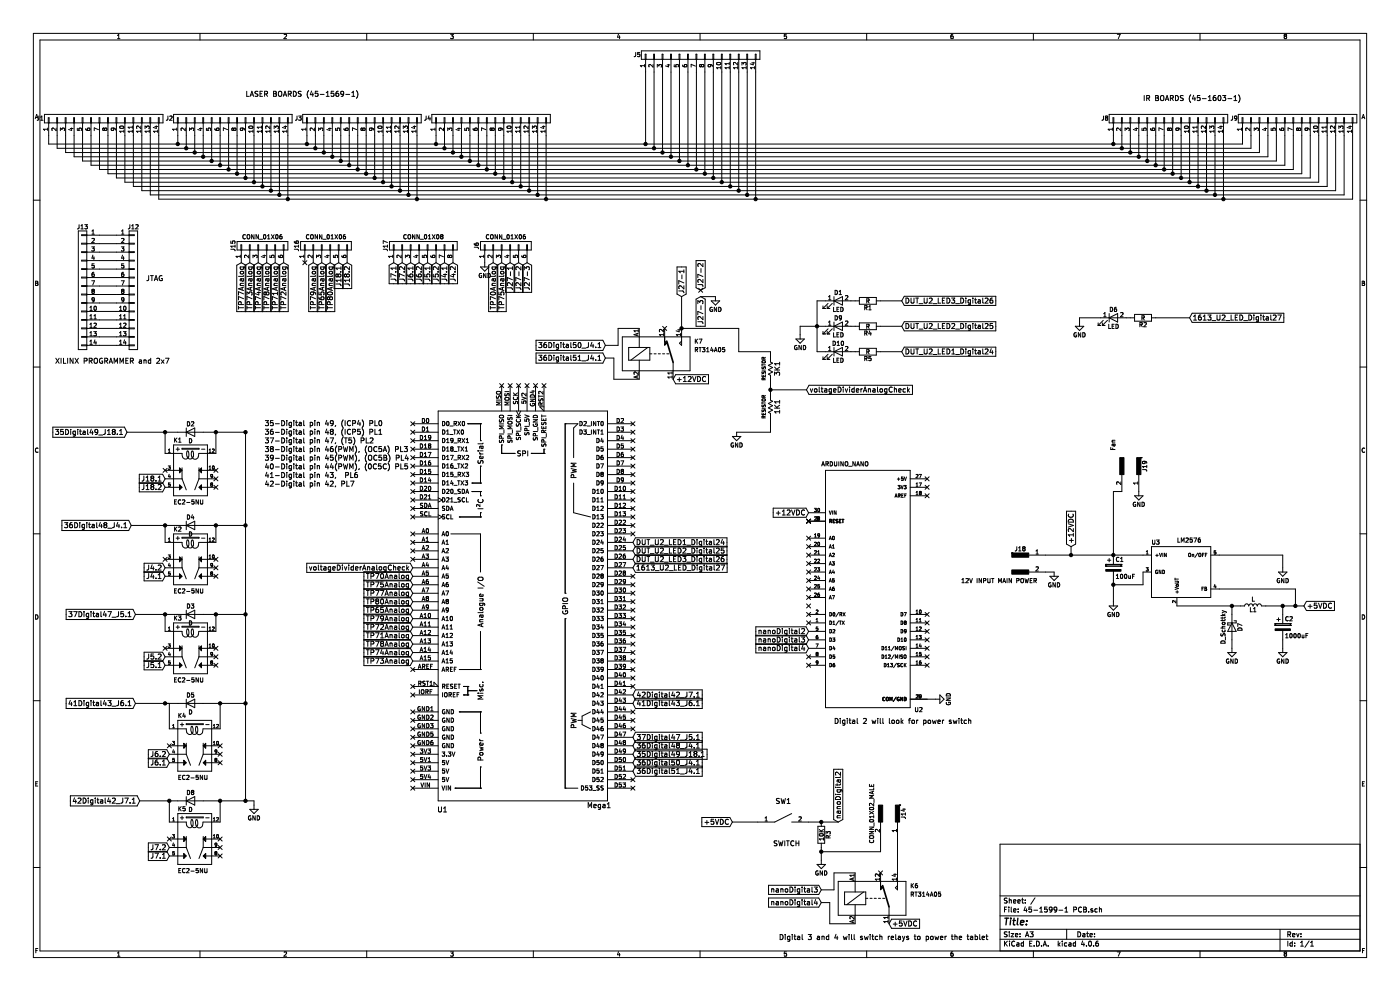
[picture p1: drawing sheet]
EESchema Schematic File Version 2
LIBS:power
LIBS:device
LIBS:transistors
LIBS:conn
LIBS:linear
LIBS:regul
LIBS:74xx
LIBS:cmos4000
LIBS:adc-dac
LIBS:memory
LIBS:xilinx
LIBS:microcontrollers
LIBS:dsp
LIBS:microchip
LIBS:analog_switches
LIBS:motorola
LIBS:texas
LIBS:intel
LIBS:audio
LIBS:interface
LIBS:digital-audio
LIBS:philips
LIBS:display
LIBS:cypress
LIBS:siliconi
LIBS:opto
LIBS:atmel
LIBS:contrib
LIBS:valves
LIBS:1w1700
LIBS:4n35_opto
LIBS:5V_buck
LIBS:24MHz
LIBS:74hc32
LIBS:0850bm14e0016
LIBS:2450BM14G0011
LIBS:18650-lipobattery
LIBS:adg733
LIBS:AMS1117-3V3
LIBS:antenna_2.4GHz
LIBS:cc1310_7x7
LIBS:cc1310_7x7_new
LIBS:cc2650
LIBS:cc2650_7x7
LIBS:cdd-11n
LIBS:cnt-rj45_10pin
LIBS:connectors
LIBS:cp2102
LIBS:crystal_24MHz
LIBS:crystal-new
LIBS:dd04cvsa-5_6_9_12v
LIBS:df08s1_bridge_rec-ic
LIBS:dm3at-sf-pej
LIBS:edge_sma
LIBS:esp-12e
LIBS:esp-32_wroom32_Exact
LIBS:esp-32_wroom32_rectangle
LIBS:fabdetails
LIBS:henlv_5v_2a
LIBS:henlv-ac220s3_3dcs-3w
LIBS:henlv-ac220s5dcs-3w
LIBS:HL6528-G
LIBS:hlw8012
LIBS:HM-10
LIBS:ic-cpu
LIBS:ic-io
LIBS:ic-misc
LIBS:ic-power
LIBS:inductor
LIBS:inductor_L
LIBS:JTAG
LIBS:L293DNE
LIBS:L293N
LIBS:lcd16x2_i2c
LIBS:logo
LIBS:lp5907_ldo_250ma
LIBS:ltr-303als
LIBS:mff2_embeded_sim
LIBS:mic29302
LIBS:mic35302
LIBS:Micro_USB_B
LIBS:mountinghole
LIBS:nlas5223
LIBS:opto-other
LIBS:passive
LIBS:PROBE
LIBS:prtr5v0u2x
LIBS:rfid_reader
LIBS:RFM_module
LIBS:samd20e18-au
LIBS:samd20gxxa-au
LIBS:samd21gxxa-au
LIBS:saml21gxxb-mu
LIBS:sfm-110-02-s-d-a-k-tr
LIBS:si7006
LIBS:sim_holder
LIBS:SIM800C
LIBS:simcardholder_shield
LIBS:simcom
LIBS:smf05c
LIBS:Songle_SRD-03VDC-SL-C
LIBS:sw_push_small_h
LIBS:switch_dpdt
LIBS:switch_spdt
LIBS:switches
LIBS:touchpad_single
LIBS:tps782
LIBS:TPS61021A
LIBS:tps63051
LIBS:TPS562201
LIBS:triac_board
LIBS:ttp224n-bsb
LIBS:txb0108
LIBS:usb_a_4_pins
LIBS:usb_a_male_pcb
LIBS:vbus053az
LIBS:via
LIBS:xbee
LIBS:arduino
LIBS:45-1599-1 PCB-cache
EELAYER 25 0
EELAYER END
$Descr A3 16535 11693
encoding utf-8
Sheet 1 1
Title ""
Date ""
Rev ""
Comp ""
Comment1 ""
Comment2 ""
Comment3 ""
Comment4 ""
$EndDescr
$Comp
L CONN_01X14 J1
U 1 1
P 1225 1400
F 0 "J1" V 1225 2150 50  0000 C CNN
F 1 "CONN_01X14" V 1325 1400 50  0001 C CNN
F 2 "Conn_02x07:2X8" H 1225 1400 50  0001 C CNN
F 3 "" H 1225 1400 50  0001 C CNN
	1    1225 1400
	0    -1   -1   0   
$EndComp
$Comp
L CONN_01X14 J2
U 1 1
P 2750 1400
F 0 "J2" V 2750 2150 50  0000 C CNN
F 1 "CONN_01X14" V 2850 1400 50  0001 C CNN
F 2 "Conn_02x07:2X8" H 2750 1400 50  0001 C CNN
F 3 "" H 2750 1400 50  0001 C CNN
	1    2750 1400
	0    -1   -1   0   
$EndComp
$Comp
L CONN_01X14 J3
U 1 1
P 4275 1400
F 0 "J3" V 4275 2150 50  0000 C CNN
F 1 "CONN_01X14" V 4375 1400 50  0001 C CNN
F 2 "Conn_02x07:2X8" H 4275 1400 50  0001 C CNN
F 3 "" H 4275 1400 50  0001 C CNN
	1    4275 1400
	0    -1   -1   0   
$EndComp
$Comp
L CONN_01X14 J4
U 1 1
P 5800 1400
F 0 "J4" V 5800 2150 50  0000 C CNN
F 1 "CONN_01X14" V 5900 1400 50  0001 C CNN
F 2 "Conn_02x07:2X8" H 5800 1400 50  0001 C CNN
F 3 "" H 5800 1400 50  0001 C CNN
	1    5800 1400
	0    -1   -1   0   
$EndComp
$Comp
L CONN_01X14 J5
U 1 1
P 8275 650
F 0 "J5" V 8275 1400 50  0000 C CNN
F 1 "CONN_01X14" V 8375 650 50  0001 C CNN
F 2 "Conn_02x07:2X8" H 8275 650 50  0001 C CNN
F 3 "" H 8275 650 50  0001 C CNN
	1    8275 650 
	0    -1   -1   0   
$EndComp
$Comp
L CONN_01X14 J8
U 1 1
P 13800 1400
F 0 "J8" V 13800 2150 50  0000 C CNN
F 1 "CONN_01X14" V 13900 1400 50  0001 C CNN
F 2 "Conn_02x07:2X8" H 13800 1400 50  0001 C CNN
F 3 "" H 13800 1400 50  0001 C CNN
	1    13800 1400
	0    -1   -1   0   
$EndComp
$Comp
L CONN_01X14 J9
U 1 1
P 15325 1400
F 0 "J9" V 15325 2150 50  0000 C CNN
F 1 "CONN_01X14" V 15425 1400 50  0001 C CNN
F 2 "Conn_02x07:2X8" H 15325 1400 50  0001 C CNN
F 3 "" H 15325 1400 50  0001 C CNN
	1    15325 1400
	0    -1   -1   0   
$EndComp
Text Notes 2900 1150 0    60   ~ 0
LASER BOARDS (45-1569-1)\n
$Comp
L CONN_01X14 J12
U 1 1
P 1575 3425
F 0 "J12" H 1575 4175 50  0000 C CNN
F 1 "CONN_01X14" V 1675 3425 50  0001 C CNN
F 2 "Conn_02x07:2X8" H 1575 3425 50  0001 C CNN
F 3 "" H 1575 3425 50  0001 C CNN
	1    1575 3425
	1    0    0    -1  
$EndComp
Text Notes 1725 3325 0    60   ~ 0
JTAG\n
$Comp
L CONN_01X14 J13
U 1 1
P 975 3425
F 0 "J13" H 975 4175 50  0000 C CNN
F 1 "CONN_01X14" V 1075 3425 50  0001 C CNN
F 2 "Connector_PinSocket_2.00mm:PinSocket_2x07_P2.00mm_Vertical_SMD" H 975 3425 50  0001 C CNN
F 3 "" H 975 3425 50  0001 C CNN
	1    975  3425
	-1   0    0    -1  
$EndComp
$Comp
L CONN_01X06 J15
U 1 1
P 3100 2900
F 0 "J15" H 3100 3250 50  0000 C CNN
F 1 "CONN_01X06" V 3200 2900 50  0000 C CNN
F 2 "2x3:2X8" H 3100 2900 50  0001 C CNN
F 3 "" H 3100 2900 50  0001 C CNN
	1    3100 2900
	0    -1   -1   0   
$EndComp
$Comp
L CONN_01X06 J16
U 1 1
P 3850 2900
F 0 "J16" H 3850 3250 50  0000 C CNN
F 1 "CONN_01X06" V 3950 2900 50  0000 C CNN
F 2 "2x3:2X8" H 3850 2900 50  0001 C CNN
F 3 "" H 3850 2900 50  0001 C CNN
	1    3850 2900
	0    -1   -1   0   
$EndComp
$Comp
L CONN_01X08 J17
U 1 1
P 5000 2900
F 0 "J17" H 5000 3350 50  0000 C CNN
F 1 "CONN_01X08" V 5100 2900 50  0000 C CNN
F 2 "2x4:2X8" H 5000 2900 50  0001 C CNN
F 3 "" H 5000 2900 50  0001 C CNN
	1    5000 2900
	0    -1   -1   0   
$EndComp
$Comp
L EC2-5NU K2
U 1 1
P 2250 6600
F 0 "K2" H 2050 6930 50  0000 L BNN
F 1 "EC2-5NU" H 2050 6200 50  0000 L BNN
F 2 "EC2-5NU:RELAY_EC2-5NU" H 2250 6600 50  0001 L BNN
F 3 "Manufacturer recommendations" H 2250 6600 50  0001 L BNN
F 4 "9.4mm" H 2250 6600 50  0001 L BNN "Field4"
F 5 "Kemet" H 2250 6600 50  0001 L BNN "Field5"
F 6 "8/8/2017" H 2250 6600 50  0001 L BNN "Field6"
	1    2250 6600
	1    0    0    -1  
$EndComp
$Comp
L EC2-5NU K4
U 1 1
P 2300 8800
F 0 "K4" H 2100 9130 50  0000 L BNN
F 1 "EC2-5NU" H 2100 8400 50  0000 L BNN
F 2 "EC2-5NU:RELAY_EC2-5NU" H 2300 8800 50  0001 L BNN
F 3 "Manufacturer recommendations" H 2300 8800 50  0001 L BNN
F 4 "9.4mm" H 2300 8800 50  0001 L BNN "Field4"
F 5 "Kemet" H 2300 8800 50  0001 L BNN "Field5"
F 6 "8/8/2017" H 2300 8800 50  0001 L BNN "Field6"
	1    2300 8800
	1    0    0    -1  
$EndComp
$Comp
L EC2-5NU K1
U 1 1
P 2250 5550
F 0 "K1" H 2050 5880 50  0000 L BNN
F 1 "EC2-5NU" H 2050 5150 50  0000 L BNN
F 2 "EC2-5NU:RELAY_EC2-5NU" H 2250 5550 50  0001 L BNN
F 3 "Manufacturer recommendations" H 2250 5550 50  0001 L BNN
F 4 "9.4mm" H 2250 5550 50  0001 L BNN "Field4"
F 5 "Kemet" H 2250 5550 50  0001 L BNN "Field5"
F 6 "8/8/2017" H 2250 5550 50  0001 L BNN "Field6"
	1    2250 5550
	1    0    0    -1  
$EndComp
$Comp
L EC2-5NU K3
U 1 1
P 2250 7650
F 0 "K3" H 2050 7980 50  0000 L BNN
F 1 "EC2-5NU" H 2050 7250 50  0000 L BNN
F 2 "EC2-5NU:RELAY_EC2-5NU" H 2250 7650 50  0001 L BNN
F 3 "Manufacturer recommendations" H 2250 7650 50  0001 L BNN
F 4 "9.4mm" H 2250 7650 50  0001 L BNN "Field4"
F 5 "Kemet" H 2250 7650 50  0001 L BNN "Field5"
F 6 "8/8/2017" H 2250 7650 50  0001 L BNN "Field6"
	1    2250 7650
	1    0    0    -1  
$EndComp
$Comp
L EC2-5NU K5
U 1 1
P 2300 9900
F 0 "K5" H 2100 10230 50  0000 L BNN
F 1 "EC2-5NU" H 2100 9500 50  0000 L BNN
F 2 "EC2-5NU:RELAY_EC2-5NU" H 2300 9900 50  0001 L BNN
F 3 "Manufacturer recommendations" H 2300 9900 50  0001 L BNN
F 4 "9.4mm" H 2300 9900 50  0001 L BNN "Field4"
F 5 "Kemet" H 2300 9900 50  0001 L BNN "Field5"
F 6 "8/8/2017" H 2300 9900 50  0001 L BNN "Field6"
	1    2300 9900
	1    0    0    -1  
$EndComp
$Comp
L ARDUINO_NANO U2
U 1 1
P 10250 6950
F 0 "U2" H 10800 5500 50  0000 L BNN
F 1 "ARDUINO_NANO" H 9700 8400 50  0000 L BNN
F 2 "ARDUINO_NANO:SHIELD_ARDUINO_NANO" H 10250 6950 50  0001 L BNN
F 3 "Manufacturer Recommendations" H 10250 6950 50  0001 L BNN
F 4 "ARDUINO" H 10250 6950 50  0001 L BNN "Field4"
	1    10250 6950
	1    0    0    -1  
$EndComp
$Comp
L LED D1
U 1 1
P 9900 3550
F 0 "D1" H 9900 3650 50  0000 C CNN
F 1 "LED" H 9900 3450 50  0000 C CNN
F 2 "LEDs:LED_D5.0mm_FlatTop" H 9900 3550 50  0001 C CNN
F 3 "" H 9900 3550 50  0001 C CNN
	1    9900 3550
	1    0    0    -1  
$EndComp
$Comp
L LED D6
U 1 1
P 13150 3750
F 0 "D6" H 13150 3850 50  0000 C CNN
F 1 "LED" H 13150 3650 50  0000 C CNN
F 2 "LEDs:LED_D5.0mm_FlatTop" H 13150 3750 50  0001 C CNN
F 3 "" H 13150 3750 50  0001 C CNN
	1    13150 3750
	1    0    0    -1  
$EndComp
$Comp
L R R2
U 1 1
P 13500 3750
F 0 "R2" V 13580 3750 50  0000 C CNN
F 1 "R" V 13500 3750 50  0000 C CNN
F 2 "Resistor_THT:R_Axial_DIN0207_L6.3mm_D2.5mm_P15.24mm_Horizontal" V 13430 3750 50  0001 C CNN
F 3 "" H 13500 3750 50  0001 C CNN
	1    13500 3750
	0    1    1    0   
$EndComp
$Comp
L R R1
U 1 1
P 10250 3550
F 0 "R1" V 10330 3550 50  0000 C CNN
F 1 "R" V 10250 3550 50  0000 C CNN
F 2 "Resistor_THT:R_Axial_DIN0207_L6.3mm_D2.5mm_P15.24mm_Horizontal" V 10180 3550 50  0001 C CNN
F 3 "" H 10250 3550 50  0001 C CNN
	1    10250 3550
	0    1    1    0   
$EndComp
Text GLabel 1950 5650 0    60   Input ~ 0
J18.1
Text GLabel 1950 5750 0    60   Input ~ 0
J18.2
Text GLabel 4650 3100 3    60   Input ~ 0
J7.1
Text GLabel 4750 3100 3    60   Input ~ 0
J7.2
Text GLabel 4850 3100 3    60   Input ~ 0
J6.1
Text GLabel 4950 3100 3    60   Input ~ 0
J6.2
Text GLabel 5050 3100 3    60   Input ~ 0
J5.1
Text GLabel 5150 3100 3    60   Input ~ 0
J5.2
Text GLabel 5250 3100 3    60   Input ~ 0
J4.1
Text GLabel 5350 3100 3    60   Input ~ 0
J4.2
Text GLabel 4000 3100 3    60   Input ~ 0
J18.1
Text GLabel 4100 3100 3    60   Input ~ 0
J18.2
Text GLabel 3350 3100 3    60   Input ~ 0
TP72Analog
Text GLabel 3250 3100 3    60   Input ~ 0
TP71Analog
Text GLabel 3050 3100 3    60   Input ~ 0
TP74Analog
Text GLabel 3150 3100 3    60   Input ~ 0
TP78Analog
Text GLabel 2850 3100 3    60   Input ~ 0
TP77Analog
Text GLabel 2950 3100 3    60   Input ~ 0
TP73Analog
Text GLabel 3700 3100 3    60   Input ~ 0
TP79Analog
Text GLabel 3800 3100 3    60   Input ~ 0
TP65Analog
Text GLabel 3900 3100 3    60   Input ~ 0
TP80Analog
Text GLabel 4875 7400 0    60   Input ~ 0
TP72Analog
Text GLabel 4875 7500 0    60   Input ~ 0
TP71Analog
Text GLabel 4875 7700 0    60   Input ~ 0
TP74Analog
Text GLabel 4875 7600 0    60   Input ~ 0
TP78Analog
Text GLabel 4875 7000 0    60   Input ~ 0
TP77Analog
Text GLabel 4875 7800 0    60   Input ~ 0
TP73Analog
Text GLabel 4875 7300 0    60   Input ~ 0
TP79Analog
Text GLabel 4875 7200 0    60   Input ~ 0
TP65Analog
Text GLabel 4875 7100 0    60   Input ~ 0
TP80Analog
Text GLabel 2000 10100 0    60   Input ~ 0
J7.1
Text GLabel 2000 10000 0    60   Input ~ 0
J7.2
Text GLabel 2000 9000 0    60   Input ~ 0
J6.1
Text GLabel 2000 8900 0    60   Input ~ 0
J6.2
Text GLabel 1950 7850 0    60   Input ~ 0
J5.1
Text GLabel 1950 7750 0    60   Input ~ 0
J5.2
Text GLabel 1950 6800 0    60   Input ~ 0
J4.1
Text GLabel 1950 6700 0    60   Input ~ 0
J4.2
$Comp
L LM2576 U3
U 1 1
P 13900 6750
F 0 "U3" H 13600 7076 50  0000 L BNN
F 1 "LM2576" H 13900 7100 50  0000 L BNN
F 2 "TO_SOT_Packages_THT:TO-220-5_Horizontal" H 13900 6750 60  0001 C CNN
F 3 "" H 13900 6750 60  0001 C CNN
	1    13900 6750
	1    0    0    -1  
$EndComp
$Comp
L RT314A05 K6
U 1 1
P 10300 10600
F 0 "K6" H 10750 10750 50  0000 L CNN
F 1 "RT314A05" H 10750 10650 50  0000 L CNN
F 2 "Relays_THT:Relay_SPDT_Schrack-RT1-16A-FormC_RM5mm" H 11850 10550 50  0001 C CNN
F 3 "" H 10300 10600 50  0001 C CNN
	1    10300 10600
	1    0    0    -1  
$EndComp
Text GLabel 12650 6450 1    60   Input ~ 0
+12VDC
$Comp
L CP C1
U 1 1
P 13150 6700
F 0 "C1" H 13175 6800 50  0000 L CNN
F 1 "100uF" H 13175 6600 50  0000 L CNN
F 2 "Capacitor_THT:CP_Radial_D6.3mm_P2.50mm" H 13188 6550 50  0001 C CNN
F 3 "" H 13150 6700 50  0001 C CNN
	1    13150 6700
	1    0    0    -1  
$EndComp
$Comp
L GND #PWR01
U 1 1
P 13150 7100
F 0 "#PWR01" H 13150 6850 50  0001 C CNN
F 1 "GND" H 13150 6950 50  0000 C CNN
F 2 "" H 13150 7100 50  0001 C CNN
F 3 "" H 13150 7100 50  0001 C CNN
	1    13150 7100
	1    0    0    -1  
$EndComp
$Comp
L CP C2
U 1 1
P 15150 7400
F 0 "C2" H 15175 7500 50  0000 L CNN
F 1 "1000uF" H 15175 7300 50  0000 L CNN
F 2 "Capacitor_THT:CP_Radial_D6.3mm_P2.50mm" H 15188 7250 50  0001 C CNN
F 3 "" H 15150 7400 50  0001 C CNN
	1    15150 7400
	1    0    0    -1  
$EndComp
$Comp
L GND #PWR02
U 1 1
P 15150 6700
F 0 "#PWR02" H 15150 6450 50  0001 C CNN
F 1 "GND" H 15150 6550 50  0000 C CNN
F 2 "" H 15150 6700 50  0001 C CNN
F 3 "" H 15150 6700 50  0001 C CNN
	1    15150 6700
	1    0    0    -1  
$EndComp
$Comp
L GND #PWR03
U 1 1
P 15150 7650
F 0 "#PWR03" H 15150 7400 50  0001 C CNN
F 1 "GND" H 15150 7500 50  0000 C CNN
F 2 "" H 15150 7650 50  0001 C CNN
F 3 "" H 15150 7650 50  0001 C CNN
	1    15150 7650
	1    0    0    -1  
$EndComp
$Comp
L L L1
U 1 1
P 14800 7150
F 0 "L1" V 14750 7150 50  0000 C CNN
F 1 "L" V 14875 7150 50  0000 C CNN
F 2 "Inductor_THT:L_Axial_L5.3mm_D2.2mm_P2.54mm_Vertical_Vishay_IM-1" H 14800 7150 50  0001 C CNN
F 3 "" H 14800 7150 50  0001 C CNN
	1    14800 7150
	0    -1   -1   0   
$EndComp
Text GLabel 15400 7150 2    60   Input ~ 0
+5VDC
$Comp
L D_Schottky D7
U 1 1
P 14550 7400
F 0 "D7" H 14550 7500 50  0000 C CNN
F 1 "D_Schottky" H 14550 7300 50  0000 C CNN
F 2 "Diode_THT:D_5W_P10.16mm_Horizontal" H 14550 7400 50  0001 C CNN
F 3 "" H 14550 7400 50  0001 C CNN
	1    14550 7400
	0    1    1    0   
$EndComp
$Comp
L GND #PWR04
U 1 1
P 14550 7650
F 0 "#PWR04" H 14550 7400 50  0001 C CNN
F 1 "GND" H 14550 7500 50  0000 C CNN
F 2 "" H 14550 7650 50  0001 C CNN
F 3 "" H 14550 7650 50  0001 C CNN
	1    14550 7650
	1    0    0    -1  
$EndComp
Text GLabel 9900 9700 1    60   Input ~ 0
nanoDigital2
Text GLabel 9550 7450 0    60   Input ~ 0
nanoDigital2
Text GLabel 8650 9700 0    60   Input ~ 0
+5VDC
Text GLabel 9550 6050 0    60   Input ~ 0
+12VDC
NoConn ~ 10950 5750
NoConn ~ 10950 5650
NoConn ~ 2550 7650
NoConn ~ 2550 7750
NoConn ~ 2550 7850
NoConn ~ 1950 7650
NoConn ~ 2000 8800
NoConn ~ 2600 8800
NoConn ~ 2600 8900
NoConn ~ 2600 9000
NoConn ~ 2000 9900
NoConn ~ 2600 9900
NoConn ~ 2600 10000
NoConn ~ 2600 10100
NoConn ~ 1950 6600
NoConn ~ 2550 6600
NoConn ~ 2550 6700
NoConn ~ 2550 6800
NoConn ~ 1950 5550
NoConn ~ 2550 5550
NoConn ~ 2550 5650
NoConn ~ 2550 5750
$Comp
L GND #PWR05
U 1 1
P 12450 6750
F 0 "#PWR05" H 12450 6500 50  0001 C CNN
F 1 "GND" H 12450 6600 50  0000 C CNN
F 2 "" H 12450 6750 50  0001 C CNN
F 3 "" H 12450 6750 50  0001 C CNN
	1    12450 6750
	1    0    0    -1  
$EndComp
$Comp
L D D3
U 1 1
P 2250 7250
F 0 "D3" H 2250 7350 50  0000 C CNN
F 1 "D" H 2250 7150 50  0000 C CNN
F 2 "Diode_THT:D_A-405_P10.16mm_Horizontal" H 2250 7250 50  0001 C CNN
F 3 "" H 2250 7250 50  0001 C CNN
	1    2250 7250
	1    0    0    -1  
$EndComp
$Comp
L SWITCH SW1
U 1 1
P 9250 9700
F 0 "SW1" H 9250 9950 60  0000 C CNN
F 1 "SWITCH" H 9290 9450 59  0000 C CNN
F 2 "Connector_PinSocket_2.54mm:PinSocket_1x02_P2.54mm_Vertical" H 9250 9700 60  0001 C CNN
F 3 "" H 9250 9700 60  0001 C CNN
	1    9250 9700
	1    0    0    -1  
$EndComp
$Comp
L R R3
U 1 1
P 9700 9850
F 0 "R3" V 9780 9850 50  0000 C CNN
F 1 "10K" V 9700 9850 50  0000 C CNN
F 2 "Resistor_THT:R_Axial_DIN0207_L6.3mm_D2.5mm_P15.24mm_Horizontal" V 9630 9850 50  0001 C CNN
F 3 "" H 9700 9850 50  0001 C CNN
	1    9700 9850
	1    0    0    -1  
$EndComp
$Comp
L GND #PWR06
U 1 1
P 9700 10150
F 0 "#PWR06" H 9700 9900 50  0001 C CNN
F 1 "GND" H 9700 10000 50  0000 C CNN
F 2 "" H 9700 10150 50  0001 C CNN
F 3 "" H 9700 10150 50  0001 C CNN
	1    9700 10150
	1    0    0    -1  
$EndComp
$Comp
L CONN_01X02_MALE J14
U 1 1
P 10500 9600
F 0 "J14" H 10500 9775 50  0000 C CNN
F 1 "CONN_01X02_MALE" H 10500 9400 50  0000 C CNN
F 2 "Connector_PinHeader_2.00mm:PinHeader_1x02_P2.00mm_Vertical" H 10500 9700 50  0001 C CNN
F 3 "" H 10500 9700 50  0001 C CNN
	1    10500 9600
	0    1    1    0   
$EndComp
Text GLabel 9700 10500 0    60   Input ~ 0
nanoDigital3
Text GLabel 9700 10650 0    60   Input ~ 0
nanoDigital4
$Comp
L GND #PWR07
U 1 1
P 11050 8250
F 0 "#PWR07" H 11050 8000 50  0001 C CNN
F 1 "GND" H 11050 8100 50  0000 C CNN
F 2 "" H 11050 8250 50  0001 C CNN
F 3 "" H 11050 8250 50  0001 C CNN
	1    11050 8250
	0    -1   -1   0   
$EndComp
Text GLabel 9550 7550 0    60   Input ~ 0
nanoDigital3
Text GLabel 9550 7650 0    60   Input ~ 0
nanoDigital4
$Comp
L CONN_01X02_MALE J18
U 1 1
P 12050 6650
F 0 "J18" H 12050 6825 50  0000 C CNN
F 1 "12V INPUT MAIN POWER" H 11800 6450 50  0000 C CNN
F 2 "Connector_PinSocket_2.54mm:PinSocket_1x02_P2.54mm_Vertical" H 12050 6750 50  0001 C CNN
F 3 "" H 12050 6750 50  0001 C CNN
	1    12050 6650
	1    0    0    -1  
$EndComp
Text Notes 9850 8550 0    60   ~ 0
Digital 2 will look for power switch\n
Text Notes 9200 11100 0    60   ~ 0
Digital 3 and 4 will switch relays to power the tablet\n
$Comp
L D D5
U 1 1
P 2250 8300
F 0 "D5" H 2250 8400 50  0000 C CNN
F 1 "D" H 2250 8200 50  0000 C CNN
F 2 "Diode_THT:D_A-405_P10.16mm_Horizontal" H 2250 8300 50  0001 C CNN
F 3 "" H 2250 8300 50  0001 C CNN
	1    2250 8300
	1    0    0    -1  
$EndComp
$Comp
L D D8
U 1 1
P 2250 9450
F 0 "D8" H 2250 9550 50  0000 C CNN
F 1 "D" H 2250 9350 50  0000 C CNN
F 2 "Diode_THT:D_A-405_P10.16mm_Horizontal" H 2250 9450 50  0001 C CNN
F 3 "" H 2250 9450 50  0001 C CNN
	1    2250 9450
	1    0    0    -1  
$EndComp
$Comp
L D D4
U 1 1
P 2250 6200
F 0 "D4" H 2250 6300 50  0000 C CNN
F 1 "D" H 2250 6100 50  0000 C CNN
F 2 "Diode_THT:D_A-405_P10.16mm_Horizontal" H 2250 6200 50  0001 C CNN
F 3 "" H 2250 6200 50  0001 C CNN
	1    2250 6200
	1    0    0    -1  
$EndComp
$Comp
L D D2
U 1 1
P 2250 5100
F 0 "D2" H 2250 5200 50  0000 C CNN
F 1 "D" H 2250 5000 50  0000 C CNN
F 2 "Diode_THT:D_A-405_P10.16mm_Horizontal" H 2250 5100 50  0001 C CNN
F 3 "" H 2250 5100 50  0001 C CNN
	1    2250 5100
	1    0    0    -1  
$EndComp
$Comp
L GND #PWR08
U 1 1
P 12750 3800
F 0 "#PWR08" H 12750 3550 50  0001 C CNN
F 1 "GND" H 12750 3650 50  0000 C CNN
F 2 "" H 12750 3800 50  0001 C CNN
F 3 "" H 12750 3800 50  0001 C CNN
	1    12750 3800
	1    0    0    -1  
$EndComp
$Comp
L GND #PWR09
U 1 1
P 9450 3950
F 0 "#PWR09" H 9450 3700 50  0001 C CNN
F 1 "GND" H 9450 3800 50  0000 C CNN
F 2 "" H 9450 3950 50  0001 C CNN
F 3 "" H 9450 3950 50  0001 C CNN
	1    9450 3950
	1    0    0    -1  
$EndComp
Text Notes 650  4300 0    60   ~ 0
XILINX PROGRAMMER and 2x7
$Comp
L LED D9
U 1 1
P 9900 3850
F 0 "D9" H 9900 3950 50  0000 C CNN
F 1 "LED" H 9900 3750 50  0000 C CNN
F 2 "LEDs:LED_D5.0mm_FlatTop" H 9900 3850 50  0001 C CNN
F 3 "" H 9900 3850 50  0001 C CNN
	1    9900 3850
	1    0    0    -1  
$EndComp
$Comp
L LED D10
U 1 1
P 9900 4150
F 0 "D10" H 9900 4250 50  0000 C CNN
F 1 "LED" H 9900 4050 50  0000 C CNN
F 2 "LEDs:LED_D5.0mm_FlatTop" H 9900 4150 50  0001 C CNN
F 3 "" H 9900 4150 50  0001 C CNN
	1    9900 4150
	1    0    0    -1  
$EndComp
$Comp
L R R4
U 1 1
P 10250 3850
F 0 "R4" V 10330 3850 50  0000 C CNN
F 1 "R" V 10250 3850 50  0000 C CNN
F 2 "Resistor_THT:R_Axial_DIN0207_L6.3mm_D2.5mm_P15.24mm_Horizontal" V 10180 3850 50  0001 C CNN
F 3 "" H 10250 3850 50  0001 C CNN
	1    10250 3850
	0    1    1    0   
$EndComp
$Comp
L R R5
U 1 1
P 10250 4150
F 0 "R5" V 10330 4150 50  0000 C CNN
F 1 "R" V 10250 4150 50  0000 C CNN
F 2 "Resistor_THT:R_Axial_DIN0207_L6.3mm_D2.5mm_P15.24mm_Horizontal" V 10180 4150 50  0001 C CNN
F 3 "" H 10250 4150 50  0001 C CNN
	1    10250 4150
	0    1    1    0   
$EndComp
Text Notes 3125 5750 0    60   ~ 12
35-Digital pin 49, (ICP4) PL0\n36-Digital pin 48, (ICP5) PL1\n37-Digital pin 47, (T5) PL2\n38-Digital pin 46(PWM), (OC5A) PL3\n39-Digital pin 45(PWM), (OC5B) PL4\n40-Digital pin 44(PWM), (0C5C) PL5\n41-Digital pin 43,  PL6\n42-Digital pin 42, PL7
Text GLabel 1500 5100 0    60   Input ~ 12
35Digital49_J18.1
Text GLabel 1550 6200 0    60   Input ~ 12
36Digital48_J4.1
Text GLabel 1600 7250 0    60   Input ~ 12
37Digital47_J5.1
Text GLabel 1600 8300 0    60   Input ~ 12
41Digital43_J6.1
Text GLabel 1650 9450 0    60   Input ~ 12
42Digital42_J7.1
$Comp
L GND #PWR010
U 1 1
P 3000 9500
F 0 "#PWR010" H 3000 9250 50  0001 C CNN
F 1 "GND" H 3000 9350 50  0000 C CNN
F 2 "" H 3000 9500 50  0001 C CNN
F 3 "" H 3000 9500 50  0001 C CNN
	1    3000 9500
	1    0    0    -1  
$EndComp
NoConn ~ 3600 3100
NoConn ~ 9550 7750
NoConn ~ 9550 7850
NoConn ~ 10950 7850
NoConn ~ 10950 7750
NoConn ~ 10950 7650
NoConn ~ 10950 7550
NoConn ~ 10950 7450
NoConn ~ 10950 7350
NoConn ~ 10950 7250
NoConn ~ 9550 7350
NoConn ~ 9550 7150
NoConn ~ 9550 6950
NoConn ~ 9550 6850
NoConn ~ 9550 7050
NoConn ~ 9550 6750
NoConn ~ 9550 6650
NoConn ~ 9550 6550
NoConn ~ 9550 6450
NoConn ~ 9550 6350
NoConn ~ 10950 5850
NoConn ~ 9550 6150
Text GLabel 7475 6400 2    60   Input ~ 0
DUT_U2_LED1_Digital24
Text GLabel 7475 6500 2    60   Input ~ 0
DUT_U2_LED2_Digital25
Text GLabel 7475 6600 2    60   Input ~ 0
DUT_U2_LED3_Digital26
Text GLabel 7475 6700 2    60   Input ~ 0
1613_U2_LED_Digital27
Text GLabel 7475 8900 2    60   Input ~ 12
35Digital49_J18.1
Text GLabel 7475 8800 2    60   Input ~ 12
36Digital48_J4.1
Text GLabel 7475 8700 2    60   Input ~ 12
37Digital47_J5.1
Text GLabel 7475 8300 2    60   Input ~ 12
41Digital43_J6.1
Text GLabel 7475 8200 2    60   Input ~ 12
42Digital42_J7.1
Text GLabel 10650 4150 2    60   Input ~ 0
DUT_U2_LED1_Digital24
Text GLabel 10650 3850 2    60   Input ~ 0
DUT_U2_LED2_Digital25
Text GLabel 10650 3550 2    60   Input ~ 0
DUT_U2_LED3_Digital26
Text GLabel 14050 3750 2    60   Input ~ 0
1613_U2_LED_Digital27
NoConn ~ 9550 6150
NoConn ~ 10400 10300
Text GLabel 10500 10900 2    60   Input ~ 0
+5VDC
NoConn ~ 9550 7250
NoConn ~ 9550 6150
NoConn ~ 9550 6150
Wire Wire Line
	575  1600 575  1700
Wire Wire Line
	2100 1700 2100 1600
Wire Wire Line
	675  1600 675  1750
Wire Wire Line
	675  1750 14775 1750
Wire Wire Line
	2200 1750 2200 1600
Wire Wire Line
	775  1600 775  1800
Wire Wire Line
	775  1800 14875 1800
Wire Wire Line
	2300 1800 2300 1600
Wire Wire Line
	875  1600 875  1850
Wire Wire Line
	875  1850 14975 1850
Wire Wire Line
	2400 1850 2400 1600
Wire Wire Line
	975  1600 975  1900
Wire Wire Line
	975  1900 15075 1900
Wire Wire Line
	2500 1900 2500 1600
Wire Wire Line
	1075 1600 1075 1950
Wire Wire Line
	1075 1950 15175 1950
Wire Wire Line
	2600 1950 2600 1600
Wire Wire Line
	2700 1600 2700 2000
Wire Wire Line
	1175 2000 15275 2000
Wire Wire Line
	1175 2000 1175 1600
Wire Wire Line
	1275 1600 1275 2050
Wire Wire Line
	1275 2050 15375 2050
Wire Wire Line
	2800 2050 2800 1600
Wire Wire Line
	1375 1600 1375 2100
Wire Wire Line
	1375 2100 15475 2100
Wire Wire Line
	2900 2100 2900 1600
Wire Wire Line
	1475 1600 1475 2150
Wire Wire Line
	1475 2150 15575 2150
Wire Wire Line
	3000 2150 3000 1600
Wire Wire Line
	1575 1600 1575 2200
Wire Wire Line
	1575 2200 15675 2200
Wire Wire Line
	3100 2200 3100 1600
Wire Wire Line
	1675 1600 1675 2250
Wire Wire Line
	1675 2250 15775 2250
Wire Wire Line
	3200 2250 3200 1600
Wire Wire Line
	3300 1600 3300 2300
Wire Wire Line
	1775 2300 15875 2300
Wire Wire Line
	1775 2300 1775 1600
Wire Wire Line
	1875 1600 1875 2350
Wire Wire Line
	1875 2350 15975 2350
Wire Wire Line
	3400 2350 3400 1600
Wire Wire Line
	3625 1700 3625 1600
Wire Wire Line
	3725 1750 3725 1600
Connection ~ 2200 1750
Wire Wire Line
	3825 1800 3825 1600
Connection ~ 2300 1800
Wire Wire Line
	3925 1850 3925 1600
Connection ~ 2400 1850
Wire Wire Line
	4025 1900 4025 1600
Connection ~ 2500 1900
Wire Wire Line
	4125 1950 4125 1600
Connection ~ 2600 1950
Wire Wire Line
	4225 2000 4225 1600
Connection ~ 2700 2000
Wire Wire Line
	4325 2050 4325 1600
Connection ~ 2800 2050
Wire Wire Line
	4425 2100 4425 1600
Connection ~ 2900 2100
Wire Wire Line
	4525 2150 4525 1600
Connection ~ 3000 2150
Wire Wire Line
	4625 2200 4625 1600
Connection ~ 3100 2200
Wire Wire Line
	4725 2250 4725 1600
Connection ~ 3200 2250
Wire Wire Line
	4825 2300 4825 1600
Connection ~ 3300 2300
Wire Wire Line
	4925 2350 4925 1600
Connection ~ 3400 2350
Wire Wire Line
	5150 1700 5150 1600
Connection ~ 3625 1700
Wire Wire Line
	5250 1750 5250 1600
Connection ~ 3725 1750
Wire Wire Line
	5350 1800 5350 1600
Connection ~ 3825 1800
Wire Wire Line
	5450 1850 5450 1600
Connection ~ 3925 1850
Wire Wire Line
	5550 1900 5550 1600
Connection ~ 4025 1900
Wire Wire Line
	5650 1950 5650 1600
Connection ~ 4125 1950
Wire Wire Line
	5750 2000 5750 1600
Connection ~ 4225 2000
Wire Wire Line
	5850 2050 5850 1600
Connection ~ 4325 2050
Wire Wire Line
	5950 2100 5950 1600
Connection ~ 4425 2100
Wire Wire Line
	6050 2150 6050 1600
Connection ~ 4525 2150
Wire Wire Line
	6150 2200 6150 1600
Connection ~ 4625 2200
Wire Wire Line
	6250 2250 6250 1600
Connection ~ 4725 2250
Wire Wire Line
	6350 2300 6350 1600
Connection ~ 4825 2300
Wire Wire Line
	6450 2350 6450 1600
Connection ~ 4925 2350
Wire Wire Line
	7625 1700 7625 850 
Connection ~ 5150 1700
Wire Wire Line
	7725 1750 7725 850 
Connection ~ 5250 1750
Wire Wire Line
	7825 1800 7825 850 
Connection ~ 5350 1800
Wire Wire Line
	7925 1850 7925 850 
Connection ~ 5450 1850
Wire Wire Line
	8025 1900 8025 850 
Connection ~ 5550 1900
Wire Wire Line
	8125 1950 8125 850 
Connection ~ 5650 1950
Wire Wire Line
	8225 850  8225 2000
Connection ~ 5750 2000
Wire Wire Line
	8325 2050 8325 850 
Connection ~ 5850 2050
Wire Wire Line
	8425 2100 8425 850 
Connection ~ 5950 2100
Wire Wire Line
	8525 2150 8525 850 
Connection ~ 6050 2150
Wire Wire Line
	8625 2200 8625 850 
Connection ~ 6150 2200
Wire Wire Line
	8725 2250 8725 850 
Connection ~ 6250 2250
Wire Wire Line
	8825 850  8825 2300
Connection ~ 6350 2300
Wire Wire Line
	8925 2350 8925 850 
Connection ~ 6450 2350
Wire Wire Line
	13150 1700 13150 1600
Wire Wire Line
	13250 1750 13250 1600
Wire Wire Line
	13350 1800 13350 1600
Wire Wire Line
	13450 1850 13450 1600
Wire Wire Line
	13550 1900 13550 1600
Wire Wire Line
	13650 1950 13650 1600
Wire Wire Line
	13750 2000 13750 1600
Wire Wire Line
	13850 2050 13850 1600
Wire Wire Line
	13950 2100 13950 1600
Wire Wire Line
	14050 2150 14050 1600
Wire Wire Line
	14150 2200 14150 1600
Wire Wire Line
	14250 2250 14250 1600
Wire Wire Line
	14350 2300 14350 1600
Wire Wire Line
	14450 2350 14450 1600
Wire Wire Line
	14675 1700 14675 1600
Connection ~ 13150 1700
Wire Wire Line
	14775 1750 14775 1600
Connection ~ 13250 1750
Wire Wire Line
	14875 1800 14875 1600
Connection ~ 13350 1800
Wire Wire Line
	14975 1850 14975 1600
Connection ~ 13450 1850
Wire Wire Line
	15075 1900 15075 1600
Connection ~ 13550 1900
Wire Wire Line
	15175 1950 15175 1600
Connection ~ 13650 1950
Wire Wire Line
	15275 2000 15275 1600
Connection ~ 13750 2000
Wire Wire Line
	15375 2050 15375 1600
Connection ~ 13850 2050
Wire Wire Line
	15475 2100 15475 1600
Connection ~ 13950 2100
Wire Wire Line
	15575 2150 15575 1600
Connection ~ 14050 2150
Wire Wire Line
	15675 2200 15675 1600
Connection ~ 14150 2200
Wire Wire Line
	15775 2250 15775 1600
Connection ~ 14250 2250
Wire Wire Line
	15875 2300 15875 1600
Connection ~ 14350 2300
Wire Wire Line
	15975 2350 15975 1600
Connection ~ 14450 2350
Connection ~ 7625 1700
Connection ~ 7725 1750
Connection ~ 7825 1800
Connection ~ 7925 1850
Connection ~ 8025 1900
Connection ~ 8125 1950
Connection ~ 8225 2000
Connection ~ 8325 2050
Connection ~ 8425 2100
Connection ~ 8525 2150
Connection ~ 8625 2200
Connection ~ 8725 2250
Connection ~ 8825 2300
Connection ~ 8925 2350
Wire Wire Line
	1175 2775 1375 2775
Wire Wire Line
	1175 2875 1375 2875
Wire Wire Line
	1175 2975 1375 2975
Wire Wire Line
	1375 3075 1175 3075
Wire Wire Line
	1175 3175 1375 3175
Wire Wire Line
	1375 3275 1175 3275
Wire Wire Line
	1175 3375 1375 3375
Wire Wire Line
	1375 3475 1175 3475
Wire Wire Line
	1175 3575 1375 3575
Wire Wire Line
	1375 3675 1175 3675
Wire Wire Line
	1175 3775 1375 3775
Wire Wire Line
	1375 3875 1175 3875
Wire Wire Line
	1175 3975 1375 3975
Wire Wire Line
	1375 4075 1175 4075
Wire Wire Line
	13150 6850 13150 7100
Wire Wire Line
	13150 6900 13500 6900
Wire Wire Line
	13500 6900 13500 6750
Connection ~ 13150 6900
Connection ~ 13150 6550
Wire Wire Line
	14950 7150 15400 7150
Wire Wire Line
	14400 6950 15300 6950
Wire Wire Line
	15300 6950 15300 7150
Connection ~ 15300 7150
Wire Wire Line
	13900 7150 14650 7150
Wire Wire Line
	14550 7150 14550 7250
Connection ~ 14550 7150
Wire Wire Line
	14400 6550 15150 6550
Wire Wire Line
	15150 6550 15150 6700
Wire Wire Line
	15150 7150 15150 7250
Connection ~ 15150 7150
Wire Wire Line
	15150 7550 15150 7650
Wire Wire Line
	14550 7550 14550 7650
Wire Wire Line
	9550 9700 9900 9700
Wire Wire Line
	8950 9700 8650 9700
Wire Wire Line
	12350 6750 12450 6750
Wire Wire Line
	1950 7450 1950 7250
Wire Wire Line
	1600 7250 2100 7250
Wire Wire Line
	2900 7250 2400 7250
Wire Wire Line
	2550 7250 2550 7450
Connection ~ 9700 9700
Wire Wire Line
	9700 10000 9700 10150
Wire Wire Line
	9700 10050 10400 10050
Wire Wire Line
	10400 10050 10400 9900
Connection ~ 9700 10050
Wire Wire Line
	10600 9900 10600 10300
Wire Wire Line
	9700 10500 9850 10500
Wire Wire Line
	9850 10500 9850 10300
Wire Wire Line
	9850 10300 10100 10300
Wire Wire Line
	9700 10650 9800 10650
Wire Wire Line
	9800 10650 9800 10900
Wire Wire Line
	9800 10900 10100 10900
Wire Wire Line
	10950 8250 11050 8250
Wire Wire Line
	12650 6450 12650 6550
Connection ~ 12650 6550
Connection ~ 1950 7250
Connection ~ 2550 7250
Wire Wire Line
	1550 6200 2100 6200
Wire Wire Line
	2400 6200 2900 6200
Wire Wire Line
	1600 8300 2100 8300
Wire Wire Line
	1650 9450 2100 9450
Wire Wire Line
	2400 9450 3000 9450
Wire Wire Line
	13650 3750 14050 3750
Wire Wire Line
	13350 3750 13300 3750
Wire Wire Line
	13000 3750 12750 3750
Wire Wire Line
	10050 3550 10100 3550
Wire Wire Line
	9450 3850 9750 3850
Wire Wire Line
	9450 3850 9450 3950
Wire Wire Line
	9750 3550 9650 3550
Wire Wire Line
	9650 4150 9750 4150
Connection ~ 9650 3850
Wire Wire Line
	10100 3850 10050 3850
Wire Wire Line
	10050 4150 10100 4150
Wire Wire Line
	10400 3550 10650 3550
Wire Wire Line
	10400 4150 10650 4150
Wire Wire Line
	2600 8300 2600 8600
Connection ~ 2600 8300
Wire Wire Line
	2000 8600 2000 8300
Wire Wire Line
	2000 8300 1950 8300
Connection ~ 1950 8300
Wire Wire Line
	2000 9450 2000 9700
Connection ~ 2000 9450
Wire Wire Line
	2600 9700 2600 9450
Connection ~ 2600 9450
Wire Wire Line
	1950 5350 1950 5100
Wire Wire Line
	1500 5100 2100 5100
Connection ~ 1950 5100
Wire Wire Line
	2400 5100 2900 5100
Wire Wire Line
	2550 5350 2550 5100
Connection ~ 2550 5100
Wire Wire Line
	1950 6400 1950 6200
Connection ~ 1950 6200
Wire Wire Line
	2550 6400 2550 6200
Connection ~ 2550 6200
Wire Wire Line
	12750 3750 12750 3800
Wire Wire Line
	9650 3550 9650 4150
Wire Wire Line
	10400 3850 10650 3850
Connection ~ 2900 9450
Wire Wire Line
	2900 8300 2400 8300
Connection ~ 2900 8300
Connection ~ 2900 7250
Connection ~ 2900 6200
Connection ~ 2900 5100
Connection ~ 2100 1700
Wire Wire Line
	12350 6550 13500 6550
Wire Wire Line
	3000 9450 3000 9500
$Comp
L CONN_01X02_MALE J19
U 1 1
P 13350 5500
F 0 "J19" H 13350 5675 50  0000 C CNN
F 1 "Fan" H 13100 5300 50  0000 C CNN
F 2 "Connector_PinSocket_2.54mm:PinSocket_1x02_P2.54mm_Vertical" H 13350 5600 50  0001 C CNN
F 3 "" H 13350 5600 50  0001 C CNN
	1    13350 5500
	0    1    1    0   
$EndComp
Wire Wire Line
	13250 5800 13150 5800
Wire Wire Line
	13150 5800 13150 6550
$Comp
L GND #PWR011
U 1 1
P 13450 5800
F 0 "#PWR011" H 13450 5550 50  0001 C CNN
F 1 "GND" H 13450 5650 50  0000 C CNN
F 2 "" H 13450 5800 50  0001 C CNN
F 3 "" H 13450 5800 50  0001 C CNN
	1    13450 5800
	1    0    0    -1  
$EndComp
$Comp
L Arduino_Mega2560_Shield Mega1
U 1 1
P 6175 7150
F 0 "Mega1" H 7075 4800 60  0000 C CNN
F 1 "U1" H 5225 4750 60  0000 C CNN
F 2 "Arduino Mega:Arduino_Mega2560_Shield" H 6875 9900 60  0001 C CNN
F 3 "" H 6875 9900 60  0001 C CNN
	1    6175 7150
	1    0    0    -1  
$EndComp
NoConn ~ 5925 4550
NoConn ~ 6025 4550
NoConn ~ 6125 4550
NoConn ~ 6225 4550
NoConn ~ 6325 4550
NoConn ~ 6425 4550
NoConn ~ 7475 5000
NoConn ~ 7475 5100
NoConn ~ 7475 5200
NoConn ~ 7475 5300
NoConn ~ 7475 5400
NoConn ~ 7475 5500
NoConn ~ 7475 5600
NoConn ~ 7475 5700
NoConn ~ 7475 5800
NoConn ~ 7475 5900
NoConn ~ 7475 6000
NoConn ~ 7475 6100
NoConn ~ 7475 6200
NoConn ~ 7475 6300
NoConn ~ 7475 6800
NoConn ~ 7475 6900
NoConn ~ 7475 7000
NoConn ~ 7475 7100
NoConn ~ 7475 7200
NoConn ~ 7475 7300
NoConn ~ 7475 7400
NoConn ~ 7475 7500
NoConn ~ 7475 7600
NoConn ~ 7475 7700
NoConn ~ 7475 7800
NoConn ~ 7475 7900
NoConn ~ 7475 8000
NoConn ~ 7475 8100
NoConn ~ 7475 8400
NoConn ~ 7475 8500
NoConn ~ 7475 8600
NoConn ~ 7475 9200
NoConn ~ 7475 9300
NoConn ~ 4875 9300
NoConn ~ 4875 9200
NoConn ~ 4875 9100
NoConn ~ 4875 9000
NoConn ~ 4875 8900
NoConn ~ 4875 8800
NoConn ~ 4875 8700
NoConn ~ 4875 8600
NoConn ~ 4875 8500
NoConn ~ 4875 8400
NoConn ~ 4875 8200
NoConn ~ 4875 8100
NoConn ~ 4875 7900
NoConn ~ 4875 6600
NoConn ~ 4875 6500
NoConn ~ 4875 6400
NoConn ~ 4875 6300
NoConn ~ 4875 6100
NoConn ~ 4875 6000
NoConn ~ 4875 5900
NoConn ~ 4875 5800
NoConn ~ 4875 5700
NoConn ~ 4875 5600
NoConn ~ 4875 5500
NoConn ~ 4875 5400
NoConn ~ 4875 5300
NoConn ~ 4875 5200
NoConn ~ 4875 5100
NoConn ~ 4875 5000
Wire Wire Line
	2900 5100 2900 9450
Text Notes 13500 1200 0    60   ~ 0
IR BOARDS (45-1603-1)\n
Wire Wire Line
	575  1700 14675 1700
$Comp
L CONN_01X06 J6
U 1 1
P 5975 2900
F 0 "J6" H 5975 3250 50  0000 C CNN
F 1 "CONN_01X06" V 6075 2900 50  0000 C CNN
F 2 "2x3:2X8" H 5975 2900 50  0001 C CNN
F 3 "" H 5975 2900 50  0001 C CNN
	1    5975 2900
	0    -1   -1   0   
$EndComp
Text GLabel 6125 3100 3    60   Input ~ 0
J27-2
Text GLabel 6225 3100 3    60   Input ~ 0
J27-3
Text GLabel 5825 3100 3    60   Input ~ 0
TP70Analog
Text GLabel 5925 3100 3    60   Input ~ 0
TP75Analog
Text GLabel 6025 3100 3    60   Input ~ 0
J27-1
$Comp
L GND #PWR012
U 1 1
P 5725 3100
F 0 "#PWR012" H 5725 2850 50  0001 C CNN
F 1 "GND" H 5725 2950 50  0000 C CNN
F 2 "" H 5725 3100 50  0001 C CNN
F 3 "" H 5725 3100 50  0001 C CNN
	1    5725 3100
	1    0    0    -1  
$EndComp
Text GLabel 4875 6800 0    60   Input ~ 0
TP70Analog
Text GLabel 4875 6900 0    60   Input ~ 0
TP75Analog
$Comp
L RT314A05 K7
U 1 1
P 7750 4175
F 0 "K7" H 8200 4325 50  0000 L CNN
F 1 "RT314A05" H 8200 4225 50  0000 L CNN
F 2 "Relays_THT:Relay_SPDT_Schrack-RT1-16A-FormC_RM5mm" H 9300 4125 50  0001 C CNN
F 3 "" H 7750 4175 50  0001 C CNN
	1    7750 4175
	1    0    0    -1  
$EndComp
NoConn ~ 7850 3875
Wire Wire Line
	7150 4075 7300 4075
Wire Wire Line
	7300 4075 7300 3875
Wire Wire Line
	7300 3875 7550 3875
Wire Wire Line
	7150 4225 7250 4225
Wire Wire Line
	7250 4225 7250 4475
Wire Wire Line
	7250 4475 7550 4475
Text GLabel 8275 3500 3    60   Input ~ 0
J27-3
$Comp
L GND #PWR013
U 1 1
P 8450 3500
F 0 "#PWR013" H 8450 3250 50  0001 C CNN
F 1 "GND" H 8450 3350 50  0000 C CNN
F 2 "" H 8450 3500 50  0001 C CNN
F 3 "" H 8450 3500 50  0001 C CNN
	1    8450 3500
	1    0    0    -1  
$EndComp
Wire Wire Line
	8275 3500 8450 3500
Text GLabel 8050 3500 1    60   Input ~ 0
J27-1
Text GLabel 7475 9000 2    60   Input ~ 12
36Digital50_J4.1
Text GLabel 7475 9100 2    60   Input ~ 12
36Digital51_J4.1
Text GLabel 7150 4075 0    60   Input ~ 12
36Digital50_J4.1
Text GLabel 7150 4225 0    60   Input ~ 12
36Digital51_J4.1
Text GLabel 8275 3425 1    60   Input ~ 0
J27-2
NoConn ~ 8275 3425
Text GLabel 7950 4475 2    60   Input ~ 0
+12VDC
$Comp
L RESISTOR 3K1
U 1 1
P 9100 4350
F 0 "3K1" H 9100 4435 60  0000 C CNB
F 1 "RESISTOR" H 9100 4275 40  0000 C CNN
F 2 "Resistor_THT:R_Axial_DIN0207_L6.3mm_D2.5mm_P15.24mm_Horizontal" H 9100 4210 40  0001 C CNN
F 3 "" H 9100 4450 60  0000 C CNN
F 4 "-" H 9100 4510 45  0001 C CNN "Part"
F 5 "Passive" H 9330 4640 50  0001 C CNN "Family"
	1    9100 4350
	0    1    1    0   
$EndComp
$Comp
L RESISTOR 1K1
U 1 1
P 9100 4800
F 0 "1K1" H 9100 4885 60  0000 C CNB
F 1 "RESISTOR" H 9100 4725 40  0000 C CNN
F 2 "Resistor_THT:R_Axial_DIN0207_L6.3mm_D2.5mm_P15.24mm_Horizontal" H 9100 4660 40  0001 C CNN
F 3 "" H 9100 4900 60  0000 C CNN
F 4 "-" H 9100 4960 45  0001 C CNN "Part"
F 5 "Passive" H 9330 5090 50  0001 C CNN "Family"
	1    9100 4800
	0    1    1    0   
$EndComp
Wire Wire Line
	9100 4450 9100 4700
Wire Wire Line
	9100 4900 9100 5100
Wire Wire Line
	9100 5100 8700 5100
Wire Wire Line
	9100 4600 9525 4600
Connection ~ 9100 4600
Text GLabel 9525 4600 2    60   Input ~ 0
voltageDividerAnalogCheck
$Comp
L GND #PWR014
U 1 1
P 8700 5100
F 0 "#PWR014" H 8700 4850 50  0001 C CNN
F 1 "GND" H 8700 4950 50  0000 C CNN
F 2 "" H 8700 5100 50  0001 C CNN
F 3 "" H 8700 5100 50  0001 C CNN
	1    8700 5100
	1    0    0    -1  
$EndComp
Wire Wire Line
	8725 4150 8725 3875
Wire Wire Line
	8725 3875 8050 3875
Wire Wire Line
	8050 3875 8050 3500
Connection ~ 8050 3875
Text GLabel 4875 6700 0    60   Input ~ 0
voltageDividerAnalogCheck
Wire Wire Line
	9100 4250 9100 4150
Wire Wire Line
	9100 4150 8725 4150
$EndSCHEMATC
